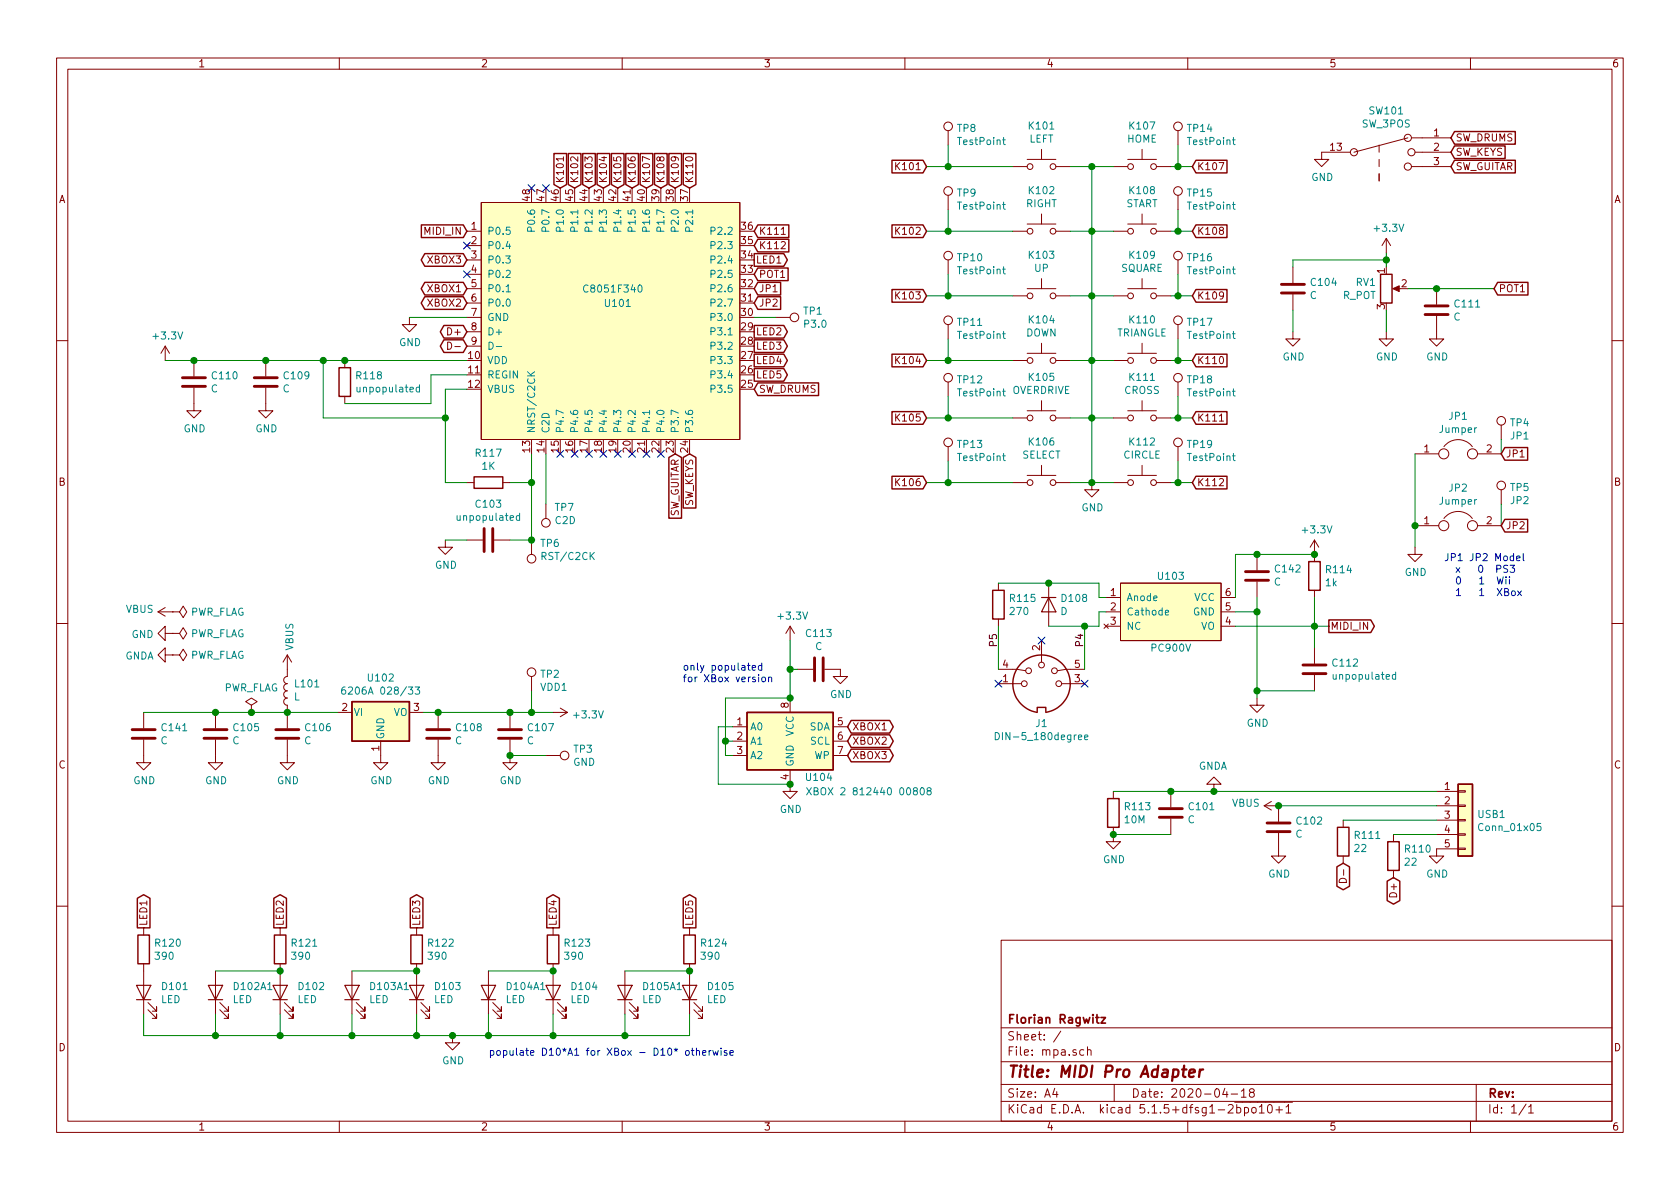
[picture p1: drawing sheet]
EESchema Schematic File Version 4
EELAYER 30 0
EELAYER END
$Descr A4 11693 8268
encoding utf-8
Sheet 1 1
Title "MIDI Pro Adapter"
Date "2020-04-18"
Rev ""
Comp "Florian Ragwitz"
Comment1 ""
Comment2 ""
Comment3 ""
Comment4 ""
$EndDescr
$Comp
L mpa:C8051F340 U101
U 1 1
P 4250 2150
F 0 "U101" H 4200 2200 50  0000 L CNN
F 1 "C8051F340" H 4050 2300 50  0000 L CNN
F 2 "" H 4250 2150 50  0001 C CNN
F 3 "" H 4250 2150 50  0001 C CNN
	1    4250 2150
	1    0    0    -1  
$EndComp
$Comp
L power:GND #PWR0101
U 1 1
P 2850 2200
F 0 "#PWR0101" H 2850 1950 50  0001 C CNN
F 1 "GND" H 2855 2027 50  0000 C CNN
F 2 "" H 2850 2200 50  0001 C CNN
F 3 "" H 2850 2200 50  0001 C CNN
	1    2850 2200
	1    0    0    -1  
$EndComp
Wire Wire Line
	2850 2200 3250 2200
$Comp
L Connector:TestPoint TP1
U 1 1
P 5400 2200
F 0 "TP1" V 5354 2388 50  0000 L CNN
F 1 "P3.0" V 5445 2388 50  0000 L CNN
F 2 "" H 5600 2200 50  0001 C CNN
F 3 "~" H 5600 2200 50  0001 C CNN
	1    5400 2200
	0    1    1    0   
$EndComp
Text GLabel 3250 1600 0    50   Input ~ 0
MIDI_IN
$Comp
L Connector_Generic:Conn_01x05 USB1
U 1 1
P 10200 5700
F 0 "USB1" H 10280 5742 50  0000 L CNN
F 1 "Conn_01x05" H 10280 5651 50  0000 L CNN
F 2 "" H 10200 5700 50  0001 C CNN
F 3 "~" H 10200 5700 50  0001 C CNN
	1    10200 5700
	1    0    0    -1  
$EndComp
$Comp
L power:GND #PWR012
U 1 1
P 10000 5900
F 0 "#PWR012" H 10000 5650 50  0001 C CNN
F 1 "GND" H 10005 5727 50  0000 C CNN
F 2 "" H 10000 5900 50  0001 C CNN
F 3 "" H 10000 5900 50  0001 C CNN
	1    10000 5900
	1    0    0    -1  
$EndComp
Text GLabel 3250 2300 0    50   BiDi ~ 0
D+
Text GLabel 3250 2400 0    50   BiDi ~ 0
D-
$Comp
L Device:R R110
U 1 1
P 9700 5950
F 0 "R110" H 9630 5904 50  0000 R CNN
F 1 "22" H 9630 5995 50  0000 R CNN
F 2 "" V 9630 5950 50  0001 C CNN
F 3 "~" H 9700 5950 50  0001 C CNN
	1    9700 5950
	-1   0    0    1   
$EndComp
$Comp
L Device:R R111
U 1 1
P 9350 5850
F 0 "R111" H 9420 5896 50  0000 L CNN
F 1 "22" H 9420 5805 50  0000 L CNN
F 2 "" V 9280 5850 50  0001 C CNN
F 3 "~" H 9350 5850 50  0001 C CNN
	1    9350 5850
	1    0    0    -1  
$EndComp
Wire Wire Line
	9700 5800 10000 5800
Wire Wire Line
	9350 5700 10000 5700
Text GLabel 9350 6000 3    50   BiDi ~ 0
D-
Text GLabel 9700 6100 3    50   BiDi ~ 0
D+
$Comp
L Device:Jumper JP1
U 1 1
P 10150 3150
F 0 "JP1" H 10150 3414 50  0000 C CNN
F 1 "Jumper" H 10150 3323 50  0000 C CNN
F 2 "" H 10150 3150 50  0001 C CNN
F 3 "~" H 10150 3150 50  0001 C CNN
	1    10150 3150
	1    0    0    -1  
$EndComp
$Comp
L Device:Jumper JP2
U 1 1
P 10150 3650
F 0 "JP2" H 10150 3914 50  0000 C CNN
F 1 "Jumper" H 10150 3823 50  0000 C CNN
F 2 "" H 10150 3650 50  0001 C CNN
F 3 "~" H 10150 3650 50  0001 C CNN
	1    10150 3650
	1    0    0    -1  
$EndComp
$Comp
L power:GND #PWR017
U 1 1
P 9850 3800
F 0 "#PWR017" H 9850 3550 50  0001 C CNN
F 1 "GND" H 9855 3627 50  0000 C CNN
F 2 "" H 9850 3800 50  0001 C CNN
F 3 "" H 9850 3800 50  0001 C CNN
	1    9850 3800
	1    0    0    -1  
$EndComp
Wire Wire Line
	9850 3800 9850 3650
Connection ~ 9850 3650
Wire Wire Line
	9850 3650 9850 3150
$Comp
L Connector:TestPoint TP4
U 1 1
P 10450 3050
F 0 "TP4" H 10508 3168 50  0000 L CNN
F 1 "JP1" H 10508 3077 50  0000 L CNN
F 2 "" H 10650 3050 50  0001 C CNN
F 3 "~" H 10650 3050 50  0001 C CNN
	1    10450 3050
	1    0    0    -1  
$EndComp
$Comp
L Connector:TestPoint TP5
U 1 1
P 10450 3500
F 0 "TP5" H 10508 3618 50  0000 L CNN
F 1 "JP2" H 10508 3527 50  0000 L CNN
F 2 "" H 10650 3500 50  0001 C CNN
F 3 "~" H 10650 3500 50  0001 C CNN
	1    10450 3500
	1    0    0    -1  
$EndComp
Text GLabel 10450 3150 2    50   Input ~ 0
JP1
Wire Wire Line
	10450 3050 10450 3150
Wire Wire Line
	10450 3500 10450 3650
Text GLabel 10450 3650 2    50   Input ~ 0
JP2
Text GLabel 5250 2100 2    50   Input ~ 0
JP2
Text GLabel 5250 2000 2    50   Input ~ 0
JP1
$Comp
L Device:R R121
U 1 1
P 1950 6600
F 0 "R121" H 2020 6646 50  0000 L CNN
F 1 "390" H 2020 6555 50  0000 L CNN
F 2 "" V 1880 6600 50  0001 C CNN
F 3 "~" H 1950 6600 50  0001 C CNN
	1    1950 6600
	1    0    0    -1  
$EndComp
$Comp
L Device:R R122
U 1 1
P 2900 6600
F 0 "R122" H 2970 6646 50  0000 L CNN
F 1 "390" H 2970 6555 50  0000 L CNN
F 2 "" V 2830 6600 50  0001 C CNN
F 3 "~" H 2900 6600 50  0001 C CNN
	1    2900 6600
	1    0    0    -1  
$EndComp
$Comp
L Device:R R123
U 1 1
P 3850 6600
F 0 "R123" H 3920 6646 50  0000 L CNN
F 1 "390" H 3920 6555 50  0000 L CNN
F 2 "" V 3780 6600 50  0001 C CNN
F 3 "~" H 3850 6600 50  0001 C CNN
	1    3850 6600
	1    0    0    -1  
$EndComp
$Comp
L Device:R R124
U 1 1
P 4800 6600
F 0 "R124" H 4870 6646 50  0000 L CNN
F 1 "390" H 4870 6555 50  0000 L CNN
F 2 "" V 4730 6600 50  0001 C CNN
F 3 "~" H 4800 6600 50  0001 C CNN
	1    4800 6600
	1    0    0    -1  
$EndComp
$Comp
L Device:LED D102
U 1 1
P 1950 6900
F 0 "D102" V 1989 6782 50  0000 R CNN
F 1 "LED" V 1898 6782 50  0000 R CNN
F 2 "" H 1950 6900 50  0001 C CNN
F 3 "~" H 1950 6900 50  0001 C CNN
	1    1950 6900
	0    -1   -1   0   
$EndComp
$Comp
L Device:LED D102A1
U 1 1
P 1500 6900
F 0 "D102A1" V 1539 6783 50  0000 R CNN
F 1 "LED" V 1448 6783 50  0000 R CNN
F 2 "" H 1500 6900 50  0001 C CNN
F 3 "~" H 1500 6900 50  0001 C CNN
	1    1500 6900
	0    -1   -1   0   
$EndComp
$Comp
L Device:LED D103
U 1 1
P 2900 6900
F 0 "D103" V 2939 6782 50  0000 R CNN
F 1 "LED" V 2848 6782 50  0000 R CNN
F 2 "" H 2900 6900 50  0001 C CNN
F 3 "~" H 2900 6900 50  0001 C CNN
	1    2900 6900
	0    -1   -1   0   
$EndComp
$Comp
L Device:LED D103A1
U 1 1
P 2450 6900
F 0 "D103A1" V 2489 6783 50  0000 R CNN
F 1 "LED" V 2398 6783 50  0000 R CNN
F 2 "" H 2450 6900 50  0001 C CNN
F 3 "~" H 2450 6900 50  0001 C CNN
	1    2450 6900
	0    -1   -1   0   
$EndComp
$Comp
L Device:LED D104
U 1 1
P 3850 6900
F 0 "D104" V 3889 6782 50  0000 R CNN
F 1 "LED" V 3798 6782 50  0000 R CNN
F 2 "" H 3850 6900 50  0001 C CNN
F 3 "~" H 3850 6900 50  0001 C CNN
	1    3850 6900
	0    -1   -1   0   
$EndComp
$Comp
L Device:LED D104A1
U 1 1
P 3400 6900
F 0 "D104A1" V 3439 6783 50  0000 R CNN
F 1 "LED" V 3348 6783 50  0000 R CNN
F 2 "" H 3400 6900 50  0001 C CNN
F 3 "~" H 3400 6900 50  0001 C CNN
	1    3400 6900
	0    -1   -1   0   
$EndComp
$Comp
L Device:LED D105
U 1 1
P 4800 6900
F 0 "D105" V 4839 6782 50  0000 R CNN
F 1 "LED" V 4748 6782 50  0000 R CNN
F 2 "" H 4800 6900 50  0001 C CNN
F 3 "~" H 4800 6900 50  0001 C CNN
	1    4800 6900
	0    -1   -1   0   
$EndComp
$Comp
L Device:LED D105A1
U 1 1
P 4350 6900
F 0 "D105A1" V 4389 6783 50  0000 R CNN
F 1 "LED" V 4298 6783 50  0000 R CNN
F 2 "" H 4350 6900 50  0001 C CNN
F 3 "~" H 4350 6900 50  0001 C CNN
	1    4350 6900
	0    -1   -1   0   
$EndComp
Wire Wire Line
	1500 7050 1500 7200
Wire Wire Line
	1500 7200 1950 7200
Wire Wire Line
	4800 7200 4800 7050
Wire Wire Line
	4350 7050 4350 7200
Connection ~ 4350 7200
Wire Wire Line
	4350 7200 4800 7200
Wire Wire Line
	3850 7050 3850 7200
Connection ~ 3850 7200
Wire Wire Line
	3850 7200 4350 7200
Wire Wire Line
	3400 7050 3400 7200
Connection ~ 3400 7200
Wire Wire Line
	3400 7200 3850 7200
Wire Wire Line
	2900 7050 2900 7200
Connection ~ 2900 7200
Wire Wire Line
	2900 7200 3150 7200
Wire Wire Line
	2450 7050 2450 7200
Connection ~ 2450 7200
Wire Wire Line
	2450 7200 2900 7200
Wire Wire Line
	1950 7050 1950 7200
Connection ~ 1950 7200
Wire Wire Line
	1950 7200 2450 7200
Wire Wire Line
	1500 6750 1950 6750
Connection ~ 1950 6750
Wire Wire Line
	2450 6750 2900 6750
Connection ~ 2900 6750
Wire Wire Line
	3400 6750 3850 6750
Connection ~ 3850 6750
Wire Wire Line
	4350 6750 4800 6750
Connection ~ 4800 6750
$Comp
L power:GND #PWR011
U 1 1
P 3150 7200
F 0 "#PWR011" H 3150 6950 50  0001 C CNN
F 1 "GND" H 3155 7027 50  0000 C CNN
F 2 "" H 3150 7200 50  0001 C CNN
F 3 "" H 3150 7200 50  0001 C CNN
	1    3150 7200
	1    0    0    -1  
$EndComp
Connection ~ 3150 7200
Wire Wire Line
	3150 7200 3400 7200
Text Notes 3400 7350 0    50   ~ 0
populate D10*A1 for XBox - D10* otherwise
Text GLabel 1950 6450 1    50   Output ~ 0
LED2
Text GLabel 2900 6450 1    50   Output ~ 0
LED3
Text GLabel 3850 6450 1    50   Output ~ 0
LED4
Text GLabel 4800 6450 1    50   Output ~ 0
LED5
$Comp
L Device:R R120
U 1 1
P 1000 6600
F 0 "R120" H 1070 6646 50  0000 L CNN
F 1 "390" H 1070 6555 50  0000 L CNN
F 2 "" V 930 6600 50  0001 C CNN
F 3 "~" H 1000 6600 50  0001 C CNN
	1    1000 6600
	1    0    0    -1  
$EndComp
$Comp
L Device:LED D101
U 1 1
P 1000 6900
F 0 "D101" V 1039 6782 50  0000 R CNN
F 1 "LED" V 948 6782 50  0000 R CNN
F 2 "" H 1000 6900 50  0001 C CNN
F 3 "~" H 1000 6900 50  0001 C CNN
	1    1000 6900
	0    -1   -1   0   
$EndComp
Wire Wire Line
	1000 7050 1000 7200
Wire Wire Line
	1000 7200 1500 7200
Text GLabel 1000 6450 1    50   Output ~ 0
LED1
Connection ~ 1500 7200
Text GLabel 5250 1800 2    50   Output ~ 0
LED1
Text GLabel 5250 2300 2    50   Output ~ 0
LED2
Wire Wire Line
	5400 2200 5250 2200
Text GLabel 5250 2400 2    50   Output ~ 0
LED3
Text GLabel 5250 2500 2    50   Output ~ 0
LED4
Text GLabel 5250 2600 2    50   Output ~ 0
LED5
$Comp
L power:VBUS #PWR07
U 1 1
P 8900 5600
F 0 "#PWR07" H 8900 5450 50  0001 C CNN
F 1 "VBUS" V 8915 5727 50  0000 L CNN
F 2 "" H 8900 5600 50  0001 C CNN
F 3 "" H 8900 5600 50  0001 C CNN
	1    8900 5600
	0    -1   -1   0   
$EndComp
$Comp
L Device:C C101
U 1 1
P 8150 5650
F 0 "C101" H 8265 5696 50  0000 L CNN
F 1 "C" H 8265 5605 50  0000 L CNN
F 2 "" H 8188 5500 50  0001 C CNN
F 3 "~" H 8150 5650 50  0001 C CNN
	1    8150 5650
	1    0    0    -1  
$EndComp
$Comp
L power:GND #PWR02
U 1 1
P 7750 5800
F 0 "#PWR02" H 7750 5550 50  0001 C CNN
F 1 "GND" H 7755 5627 50  0000 C CNN
F 2 "" H 7750 5800 50  0001 C CNN
F 3 "" H 7750 5800 50  0001 C CNN
	1    7750 5800
	1    0    0    -1  
$EndComp
$Comp
L Device:R R113
U 1 1
P 7750 5650
F 0 "R113" H 7820 5696 50  0000 L CNN
F 1 "10M" H 7820 5605 50  0000 L CNN
F 2 "" V 7680 5650 50  0001 C CNN
F 3 "~" H 7750 5650 50  0001 C CNN
	1    7750 5650
	1    0    0    -1  
$EndComp
Wire Wire Line
	7750 5500 8150 5500
Connection ~ 8150 5500
$Comp
L power:GNDA #PWR04
U 1 1
P 8450 5500
F 0 "#PWR04" H 8450 5250 50  0001 C CNN
F 1 "GNDA" H 8455 5327 50  0000 C CNN
F 2 "" H 8450 5500 50  0001 C CNN
F 3 "" H 8450 5500 50  0001 C CNN
	1    8450 5500
	-1   0    0    1   
$EndComp
Wire Wire Line
	8150 5500 8450 5500
Connection ~ 8450 5500
Wire Wire Line
	8150 5800 7750 5800
Connection ~ 7750 5800
$Comp
L Device:C C102
U 1 1
P 8900 5750
F 0 "C102" H 9015 5796 50  0000 L CNN
F 1 "C" H 9015 5705 50  0000 L CNN
F 2 "" H 8938 5600 50  0001 C CNN
F 3 "~" H 8900 5750 50  0001 C CNN
	1    8900 5750
	1    0    0    -1  
$EndComp
$Comp
L power:GND #PWR08
U 1 1
P 8900 5900
F 0 "#PWR08" H 8900 5650 50  0001 C CNN
F 1 "GND" H 8905 5727 50  0000 C CNN
F 2 "" H 8900 5900 50  0001 C CNN
F 3 "" H 8900 5900 50  0001 C CNN
	1    8900 5900
	1    0    0    -1  
$EndComp
Wire Wire Line
	8900 5600 10000 5600
Connection ~ 8900 5600
Wire Wire Line
	8450 5500 10000 5500
$Comp
L power:GND #PWR09
U 1 1
P 2650 5250
F 0 "#PWR09" H 2650 5000 50  0001 C CNN
F 1 "GND" H 2655 5077 50  0000 C CNN
F 2 "" H 2650 5250 50  0001 C CNN
F 3 "" H 2650 5250 50  0001 C CNN
	1    2650 5250
	1    0    0    -1  
$EndComp
$Comp
L power:VBUS #PWR05
U 1 1
P 2000 4650
F 0 "#PWR05" H 2000 4500 50  0001 C CNN
F 1 "VBUS" V 2015 4777 50  0000 L CNN
F 2 "" H 2000 4650 50  0001 C CNN
F 3 "" H 2000 4650 50  0001 C CNN
	1    2000 4650
	1    0    0    -1  
$EndComp
$Comp
L Device:L L101
U 1 1
P 2000 4800
F 0 "L101" H 1956 4754 50  0000 R CNN
F 1 "L" H 1956 4845 50  0000 R CNN
F 2 "" H 2000 4800 50  0001 C CNN
F 3 "~" H 2000 4800 50  0001 C CNN
	1    2000 4800
	-1   0    0    1   
$EndComp
$Comp
L Device:C C106
U 1 1
P 2000 5100
F 0 "C106" H 2115 5146 50  0000 L CNN
F 1 "C" H 2115 5055 50  0000 L CNN
F 2 "" H 2038 4950 50  0001 C CNN
F 3 "~" H 2000 5100 50  0001 C CNN
	1    2000 5100
	1    0    0    -1  
$EndComp
$Comp
L power:GND #PWR06
U 1 1
P 2000 5250
F 0 "#PWR06" H 2000 5000 50  0001 C CNN
F 1 "GND" H 2005 5077 50  0000 C CNN
F 2 "" H 2000 5250 50  0001 C CNN
F 3 "" H 2000 5250 50  0001 C CNN
	1    2000 5250
	1    0    0    -1  
$EndComp
Wire Wire Line
	2000 4950 2350 4950
$Comp
L Device:C C105
U 1 1
P 1500 5100
F 0 "C105" H 1615 5146 50  0000 L CNN
F 1 "C" H 1615 5055 50  0000 L CNN
F 2 "" H 1538 4950 50  0001 C CNN
F 3 "~" H 1500 5100 50  0001 C CNN
	1    1500 5100
	1    0    0    -1  
$EndComp
$Comp
L power:GND #PWR03
U 1 1
P 1500 5250
F 0 "#PWR03" H 1500 5000 50  0001 C CNN
F 1 "GND" H 1505 5077 50  0000 C CNN
F 2 "" H 1500 5250 50  0001 C CNN
F 3 "" H 1500 5250 50  0001 C CNN
	1    1500 5250
	1    0    0    -1  
$EndComp
$Comp
L Device:C C141
U 1 1
P 1000 5100
F 0 "C141" H 1115 5146 50  0000 L CNN
F 1 "C" H 1115 5055 50  0000 L CNN
F 2 "" H 1038 4950 50  0001 C CNN
F 3 "~" H 1000 5100 50  0001 C CNN
	1    1000 5100
	1    0    0    -1  
$EndComp
$Comp
L power:GND #PWR01
U 1 1
P 1000 5250
F 0 "#PWR01" H 1000 5000 50  0001 C CNN
F 1 "GND" H 1005 5077 50  0000 C CNN
F 2 "" H 1000 5250 50  0001 C CNN
F 3 "" H 1000 5250 50  0001 C CNN
	1    1000 5250
	1    0    0    -1  
$EndComp
Wire Wire Line
	1000 4950 1500 4950
Connection ~ 1500 4950
Connection ~ 2000 4950
$Comp
L power:+3.3V #PWR014
U 1 1
P 3850 4950
F 0 "#PWR014" H 3850 4800 50  0001 C CNN
F 1 "+3.3V" V 3865 5078 50  0000 L CNN
F 2 "" H 3850 4950 50  0001 C CNN
F 3 "" H 3850 4950 50  0001 C CNN
	1    3850 4950
	0    1    1    0   
$EndComp
$Comp
L Device:C C107
U 1 1
P 3550 5100
F 0 "C107" H 3665 5146 50  0000 L CNN
F 1 "C" H 3665 5055 50  0000 L CNN
F 2 "" H 3588 4950 50  0001 C CNN
F 3 "~" H 3550 5100 50  0001 C CNN
	1    3550 5100
	1    0    0    -1  
$EndComp
$Comp
L power:GND #PWR013
U 1 1
P 3550 5250
F 0 "#PWR013" H 3550 5000 50  0001 C CNN
F 1 "GND" H 3555 5077 50  0000 C CNN
F 2 "" H 3550 5250 50  0001 C CNN
F 3 "" H 3550 5250 50  0001 C CNN
	1    3550 5250
	1    0    0    -1  
$EndComp
$Comp
L Regulator_Linear:MCP1700-3302E_SOT89 U102
U 1 1
P 2650 4950
F 0 "U102" H 2650 5192 50  0000 C CNN
F 1 "6206A 028/33" H 2650 5101 50  0000 C CNN
F 2 "Package_TO_SOT_SMD:SOT-89-3" H 2650 5150 50  0001 C CNN
F 3 "http://ww1.microchip.com/downloads/en/DeviceDoc/20001826C.pdf" H 2650 4900 50  0001 C CNN
	1    2650 4950
	1    0    0    -1  
$EndComp
$Comp
L power:GND #PWR010
U 1 1
P 3050 5250
F 0 "#PWR010" H 3050 5000 50  0001 C CNN
F 1 "GND" H 3055 5077 50  0000 C CNN
F 2 "" H 3050 5250 50  0001 C CNN
F 3 "" H 3050 5250 50  0001 C CNN
	1    3050 5250
	1    0    0    -1  
$EndComp
$Comp
L Device:C C108
U 1 1
P 3050 5100
F 0 "C108" H 3165 5146 50  0000 L CNN
F 1 "C" H 3165 5055 50  0000 L CNN
F 2 "" H 3088 4950 50  0001 C CNN
F 3 "~" H 3050 5100 50  0001 C CNN
	1    3050 5100
	1    0    0    -1  
$EndComp
Wire Wire Line
	2950 4950 3050 4950
Wire Wire Line
	3050 4950 3550 4950
Connection ~ 3050 4950
Wire Wire Line
	3550 4950 3700 4950
Connection ~ 3550 4950
$Comp
L Connector:TestPoint TP2
U 1 1
P 3700 4800
F 0 "TP2" H 3758 4918 50  0000 L CNN
F 1 "VDD1" H 3758 4827 50  0000 L CNN
F 2 "" H 3900 4800 50  0001 C CNN
F 3 "~" H 3900 4800 50  0001 C CNN
	1    3700 4800
	1    0    0    -1  
$EndComp
Wire Wire Line
	3700 4800 3700 4950
Connection ~ 3700 4950
Wire Wire Line
	3700 4950 3850 4950
$Comp
L Connector:TestPoint TP3
U 1 1
P 3800 5250
F 0 "TP3" V 3754 5438 50  0000 L CNN
F 1 "GND" V 3845 5438 50  0000 L CNN
F 2 "" H 4000 5250 50  0001 C CNN
F 3 "~" H 4000 5250 50  0001 C CNN
	1    3800 5250
	0    1    1    0   
$EndComp
Wire Wire Line
	3800 5250 3550 5250
Connection ~ 3550 5250
$Comp
L Memory_EEPROM:AT24CS01-XHM U104
U 1 1
P 5500 5150
F 0 "U104" H 5700 4900 50  0000 C CNN
F 1 "XBOX 2 812440 00808" H 6050 4800 50  0000 C CNN
F 2 "Package_SO:TSSOP-8_4.4x3mm_P0.65mm" H 5500 5150 50  0001 C CNN
F 3 "http://ww1.microchip.com/downloads/en/DeviceDoc/Atmel-8815-SEEPROM-AT24CS01-02-Datasheet.pdf" H 5500 5150 50  0001 C CNN
	1    5500 5150
	1    0    0    -1  
$EndComp
$Comp
L power:+3.3V #PWR015
U 1 1
P 5500 4450
F 0 "#PWR015" H 5500 4300 50  0001 C CNN
F 1 "+3.3V" H 5515 4623 50  0000 C CNN
F 2 "" H 5500 4450 50  0001 C CNN
F 3 "" H 5500 4450 50  0001 C CNN
	1    5500 4450
	1    0    0    -1  
$EndComp
$Comp
L power:GND #PWR016
U 1 1
P 5500 5450
F 0 "#PWR016" H 5500 5200 50  0001 C CNN
F 1 "GND" H 5505 5277 50  0000 C CNN
F 2 "" H 5500 5450 50  0001 C CNN
F 3 "" H 5500 5450 50  0001 C CNN
	1    5500 5450
	1    0    0    -1  
$EndComp
Wire Wire Line
	5500 5450 5000 5450
Wire Wire Line
	5000 5050 5100 5050
Connection ~ 5500 5450
Text GLabel 5900 5050 2    50   BiDi ~ 0
XBOX1
Text GLabel 5900 5150 2    50   BiDi ~ 0
XBOX2
Text GLabel 5900 5250 2    50   BiDi ~ 0
XBOX3
Text GLabel 3250 1800 0    50   BiDi ~ 0
XBOX3
Text GLabel 3250 2000 0    50   BiDi ~ 0
XBOX1
Text GLabel 3250 2100 0    50   BiDi ~ 0
XBOX2
NoConn ~ 3250 1700
NoConn ~ 3250 1900
Wire Wire Line
	5000 5450 5000 5050
Wire Wire Line
	5100 5250 5050 5250
Wire Wire Line
	5050 5250 5050 5150
Wire Wire Line
	5050 4850 5500 4850
Connection ~ 5500 4850
Wire Wire Line
	5100 5150 5050 5150
Connection ~ 5050 5150
Wire Wire Line
	5050 5150 5050 4850
$Comp
L Device:C C113
U 1 1
P 5700 4650
F 0 "C113" V 5448 4650 50  0000 C CNN
F 1 "C" V 5539 4650 50  0000 C CNN
F 2 "" H 5738 4500 50  0001 C CNN
F 3 "~" H 5700 4650 50  0001 C CNN
	1    5700 4650
	0    1    1    0   
$EndComp
Wire Wire Line
	5500 4450 5500 4650
Wire Wire Line
	5500 4650 5550 4650
Connection ~ 5500 4650
Wire Wire Line
	5500 4650 5500 4850
$Comp
L power:GND #PWR022
U 1 1
P 5850 4650
F 0 "#PWR022" H 5850 4400 50  0001 C CNN
F 1 "GND" H 5855 4477 50  0000 C CNN
F 2 "" H 5850 4650 50  0001 C CNN
F 3 "" H 5850 4650 50  0001 C CNN
	1    5850 4650
	1    0    0    -1  
$EndComp
Text Notes 4750 4750 0    50   ~ 0
only populated\nfor XBox version
$Comp
L Device:C C110
U 1 1
P 1350 2650
F 0 "C110" H 1465 2696 50  0000 L CNN
F 1 "C" H 1465 2605 50  0000 L CNN
F 2 "" H 1388 2500 50  0001 C CNN
F 3 "~" H 1350 2650 50  0001 C CNN
	1    1350 2650
	1    0    0    -1  
$EndComp
$Comp
L Device:C C109
U 1 1
P 1850 2650
F 0 "C109" H 1965 2696 50  0000 L CNN
F 1 "C" H 1965 2605 50  0000 L CNN
F 2 "" H 1888 2500 50  0001 C CNN
F 3 "~" H 1850 2650 50  0001 C CNN
	1    1850 2650
	1    0    0    -1  
$EndComp
$Comp
L power:GND #PWR019
U 1 1
P 1350 2800
F 0 "#PWR019" H 1350 2550 50  0001 C CNN
F 1 "GND" H 1355 2627 50  0000 C CNN
F 2 "" H 1350 2800 50  0001 C CNN
F 3 "" H 1350 2800 50  0001 C CNN
	1    1350 2800
	1    0    0    -1  
$EndComp
$Comp
L power:GND #PWR020
U 1 1
P 1850 2800
F 0 "#PWR020" H 1850 2550 50  0001 C CNN
F 1 "GND" H 1855 2627 50  0000 C CNN
F 2 "" H 1850 2800 50  0001 C CNN
F 3 "" H 1850 2800 50  0001 C CNN
	1    1850 2800
	1    0    0    -1  
$EndComp
Wire Wire Line
	1350 2500 1850 2500
$Comp
L power:+3.3V #PWR018
U 1 1
P 1150 2500
F 0 "#PWR018" H 1150 2350 50  0001 C CNN
F 1 "+3.3V" H 1165 2673 50  0000 C CNN
F 2 "" H 1150 2500 50  0001 C CNN
F 3 "" H 1150 2500 50  0001 C CNN
	1    1150 2500
	1    0    0    -1  
$EndComp
Wire Wire Line
	1150 2500 1350 2500
Connection ~ 1350 2500
$Comp
L Device:R R118
U 1 1
P 2400 2650
F 0 "R118" H 2470 2696 50  0000 L CNN
F 1 "unpopulated" H 2470 2605 50  0000 L CNN
F 2 "" V 2330 2650 50  0001 C CNN
F 3 "~" H 2400 2650 50  0001 C CNN
	1    2400 2650
	1    0    0    -1  
$EndComp
Wire Wire Line
	1850 2500 2250 2500
Connection ~ 1850 2500
Wire Wire Line
	3250 2500 2400 2500
Wire Wire Line
	2400 2800 3000 2800
Wire Wire Line
	3000 2800 3000 2600
Wire Wire Line
	3000 2600 3250 2600
Wire Wire Line
	2250 2500 2250 2900
Wire Wire Line
	2250 2900 3100 2900
Wire Wire Line
	3100 2900 3100 2700
Wire Wire Line
	3100 2700 3250 2700
Wire Wire Line
	2250 2500 2400 2500
Connection ~ 2250 2500
Connection ~ 2400 2500
$Comp
L Device:R R117
U 1 1
P 3400 3350
F 0 "R117" V 3193 3350 50  0000 C CNN
F 1 "1K" V 3284 3350 50  0000 C CNN
F 2 "" V 3330 3350 50  0001 C CNN
F 3 "~" H 3400 3350 50  0001 C CNN
	1    3400 3350
	0    1    1    0   
$EndComp
Wire Wire Line
	3700 3150 3700 3350
Wire Wire Line
	3100 3350 3100 2900
Connection ~ 3100 2900
Wire Wire Line
	3550 3350 3700 3350
Wire Wire Line
	3100 3350 3250 3350
$Comp
L Device:C C103
U 1 1
P 3400 3750
F 0 "C103" V 3148 3750 50  0000 C CNN
F 1 "unpopulated" V 3239 3750 50  0000 C CNN
F 2 "" H 3438 3600 50  0001 C CNN
F 3 "~" H 3400 3750 50  0001 C CNN
	1    3400 3750
	0    1    1    0   
$EndComp
Wire Wire Line
	3550 3750 3700 3750
$Comp
L power:GND #PWR021
U 1 1
P 3100 3750
F 0 "#PWR021" H 3100 3500 50  0001 C CNN
F 1 "GND" H 3105 3577 50  0000 C CNN
F 2 "" H 3100 3750 50  0001 C CNN
F 3 "" H 3100 3750 50  0001 C CNN
	1    3100 3750
	1    0    0    -1  
$EndComp
Wire Wire Line
	3700 3350 3700 3750
Connection ~ 3700 3350
$Comp
L Connector:TestPoint TP6
U 1 1
P 3700 3750
F 0 "TP6" H 3642 3776 50  0000 R CNN
F 1 "RST/C2CK" H 3642 3867 50  0000 R CNN
F 2 "" H 3900 3750 50  0001 C CNN
F 3 "~" H 3900 3750 50  0001 C CNN
	1    3700 3750
	-1   0    0    1   
$EndComp
Connection ~ 3700 3750
$Comp
L Connector:TestPoint TP7
U 1 1
P 3800 3500
F 0 "TP7" H 3742 3526 50  0000 R CNN
F 1 "C2D" H 3742 3617 50  0000 R CNN
F 2 "" H 4000 3500 50  0001 C CNN
F 3 "~" H 4000 3500 50  0001 C CNN
	1    3800 3500
	-1   0    0    1   
$EndComp
Wire Wire Line
	3800 3500 3800 3150
Wire Wire Line
	3100 3750 3250 3750
NoConn ~ 3900 3150
NoConn ~ 4000 3150
NoConn ~ 4100 3150
NoConn ~ 4200 3150
NoConn ~ 4300 3150
NoConn ~ 4400 3150
NoConn ~ 4500 3150
NoConn ~ 4600 3150
NoConn ~ 3700 1300
NoConn ~ 3800 1300
Text GLabel 4700 1300 1    50   Input ~ 0
K109
Text GLabel 4800 1300 1    50   Input ~ 0
K110
Text GLabel 5250 1700 2    50   Input ~ 0
K112
Text GLabel 5250 1600 2    50   Input ~ 0
K111
Text GLabel 4600 1300 1    50   Input ~ 0
K108
Text GLabel 4400 1300 1    50   Input ~ 0
K106
Text GLabel 4500 1300 1    50   Input ~ 0
K107
Text GLabel 3900 1300 1    50   Input ~ 0
K101
Text GLabel 4000 1300 1    50   Input ~ 0
K102
Text GLabel 4100 1300 1    50   Input ~ 0
K103
Text GLabel 4200 1300 1    50   Input ~ 0
K104
Text GLabel 4300 1300 1    50   Input ~ 0
K105
$Comp
L Device:R_POT RV1
U 1 1
P 9650 2000
F 0 "RV1" H 9581 2046 50  0000 R CNN
F 1 "R_POT" H 9581 1955 50  0000 R CNN
F 2 "" H 9650 2000 50  0001 C CNN
F 3 "~" H 9650 2000 50  0001 C CNN
	1    9650 2000
	1    0    0    -1  
$EndComp
$Comp
L power:+3.3V #PWR024
U 1 1
P 9650 1750
F 0 "#PWR024" H 9650 1600 50  0001 C CNN
F 1 "+3.3V" H 9665 1923 50  0000 C CNN
F 2 "" H 9650 1750 50  0001 C CNN
F 3 "" H 9650 1750 50  0001 C CNN
	1    9650 1750
	1    0    0    -1  
$EndComp
$Comp
L power:GND #PWR025
U 1 1
P 9650 2300
F 0 "#PWR025" H 9650 2050 50  0001 C CNN
F 1 "GND" H 9655 2127 50  0000 C CNN
F 2 "" H 9650 2300 50  0001 C CNN
F 3 "" H 9650 2300 50  0001 C CNN
	1    9650 2300
	1    0    0    -1  
$EndComp
$Comp
L Device:C C111
U 1 1
P 10000 2150
F 0 "C111" H 10115 2196 50  0000 L CNN
F 1 "C" H 10115 2105 50  0000 L CNN
F 2 "" H 10038 2000 50  0001 C CNN
F 3 "~" H 10000 2150 50  0001 C CNN
	1    10000 2150
	1    0    0    -1  
$EndComp
$Comp
L power:GND #PWR026
U 1 1
P 10000 2300
F 0 "#PWR026" H 10000 2050 50  0001 C CNN
F 1 "GND" H 10005 2127 50  0000 C CNN
F 2 "" H 10000 2300 50  0001 C CNN
F 3 "" H 10000 2300 50  0001 C CNN
	1    10000 2300
	1    0    0    -1  
$EndComp
Wire Wire Line
	9800 2000 10000 2000
Text GLabel 10400 2000 2    50   Input ~ 0
POT1
Wire Wire Line
	10400 2000 10000 2000
Connection ~ 10000 2000
$Comp
L Device:C C104
U 1 1
P 9000 2000
F 0 "C104" H 9115 2046 50  0000 L CNN
F 1 "C" H 9115 1955 50  0000 L CNN
F 2 "" H 9038 1850 50  0001 C CNN
F 3 "~" H 9000 2000 50  0001 C CNN
	1    9000 2000
	1    0    0    -1  
$EndComp
Wire Wire Line
	9000 1800 9000 1850
Wire Wire Line
	9650 2300 9650 2150
$Comp
L power:GND #PWR023
U 1 1
P 9000 2300
F 0 "#PWR023" H 9000 2050 50  0001 C CNN
F 1 "GND" H 9005 2127 50  0000 C CNN
F 2 "" H 9000 2300 50  0001 C CNN
F 3 "" H 9000 2300 50  0001 C CNN
	1    9000 2300
	1    0    0    -1  
$EndComp
Wire Wire Line
	9000 2300 9000 2150
Wire Wire Line
	9650 1750 9650 1800
Wire Wire Line
	9000 1800 9650 1800
Connection ~ 9650 1800
Wire Wire Line
	9650 1800 9650 1850
Text GLabel 5250 1900 2    50   Input ~ 0
POT1
Text GLabel 5250 2700 2    50   Input ~ 0
SW_DRUMS
Text GLabel 4800 3150 3    50   Input ~ 0
SW_KEYS
Text GLabel 4700 3150 3    50   Input ~ 0
SW_GUITAR
$Comp
L mpa:SW_3POS SW101
U 1 1
P 9600 1000
F 0 "SW101" H 9650 1240 50  0000 C CNN
F 1 "SW_3POS" H 9650 1149 50  0000 C CNN
F 2 "" H 9500 1250 50  0001 C CNN
F 3 "http://cdn-reichelt.de/documents/datenblatt/C200/DS-Serie%23LOR.pdf" H 9500 1250 50  0001 C CNN
	1    9600 1000
	1    0    0    -1  
$EndComp
$Comp
L power:GND #PWR028
U 1 1
P 9200 1050
F 0 "#PWR028" H 9200 800 50  0001 C CNN
F 1 "GND" H 9205 877 50  0000 C CNN
F 2 "" H 9200 1050 50  0001 C CNN
F 3 "" H 9200 1050 50  0001 C CNN
	1    9200 1050
	1    0    0    -1  
$EndComp
Text GLabel 10100 950  2    50   Input ~ 0
SW_DRUMS
Text GLabel 10100 1050 2    50   Input ~ 0
SW_KEYS
Text GLabel 10100 1150 2    50   Input ~ 0
SW_GUITAR
$Comp
L mpa:PC900V U103
U 1 1
P 8150 4250
F 0 "U103" H 8150 4500 50  0000 C CNN
F 1 "PC900V" H 8150 4000 50  0000 C CNN
F 2 "" H 8150 4250 50  0001 C CNN
F 3 "" H 8150 4250 50  0001 C CNN
	1    8150 4250
	1    0    0    -1  
$EndComp
NoConn ~ 6950 4750
NoConn ~ 7550 4750
NoConn ~ 7250 4450
$Comp
L Device:D D108
U 1 1
P 7300 4200
F 0 "D108" V 7254 4279 50  0000 L CNN
F 1 "D" V 7345 4279 50  0000 L CNN
F 2 "" H 7300 4200 50  0001 C CNN
F 3 "~" H 7300 4200 50  0001 C CNN
	1    7300 4200
	0    1    1    0   
$EndComp
Wire Wire Line
	7700 4150 7650 4150
Wire Wire Line
	7650 4150 7650 4050
Wire Wire Line
	7700 4250 7650 4250
Wire Wire Line
	7650 4250 7650 4350
$Comp
L Connector:DIN-5_180degree J1
U 1 1
P 7250 4750
F 0 "J1" H 7250 4475 50  0000 C CNN
F 1 "DIN-5_180degree" H 7250 4384 50  0000 C CNN
F 2 "" H 7250 4750 50  0001 C CNN
F 3 "http://www.mouser.com/ds/2/18/40_c091_abd_e-75918.pdf" H 7250 4750 50  0001 C CNN
	1    7250 4750
	1    0    0    -1  
$EndComp
Wire Wire Line
	7300 4050 7650 4050
Wire Wire Line
	7300 4350 7550 4350
$Comp
L Device:R R115
U 1 1
P 6950 4200
F 0 "R115" H 7020 4246 50  0000 L CNN
F 1 "270" H 7020 4155 50  0000 L CNN
F 2 "" V 6880 4200 50  0001 C CNN
F 3 "~" H 6950 4200 50  0001 C CNN
	1    6950 4200
	1    0    0    -1  
$EndComp
Wire Wire Line
	6950 4050 7300 4050
Connection ~ 7300 4050
Wire Wire Line
	6950 4350 6950 4650
Wire Wire Line
	7550 4650 7550 4350
Connection ~ 7550 4350
Wire Wire Line
	7550 4350 7650 4350
Text GLabel 9250 4350 2    50   Output ~ 0
MIDI_IN
$Comp
L power:+3.3V #PWR0102
U 1 1
P 9150 3850
F 0 "#PWR0102" H 9150 3700 50  0001 C CNN
F 1 "+3.3V" H 9165 4023 50  0000 C CNN
F 2 "" H 9150 3850 50  0001 C CNN
F 3 "" H 9150 3850 50  0001 C CNN
	1    9150 3850
	1    0    0    -1  
$EndComp
$Comp
L Device:R R114
U 1 1
P 9150 4000
F 0 "R114" H 9220 4046 50  0000 L CNN
F 1 "1k" H 9220 3955 50  0000 L CNN
F 2 "" V 9080 4000 50  0001 C CNN
F 3 "~" H 9150 4000 50  0001 C CNN
	1    9150 4000
	1    0    0    -1  
$EndComp
$Comp
L Device:C C142
U 1 1
P 8750 4000
F 0 "C142" H 8635 3954 50  0000 R CNN
F 1 "C" H 8635 4045 50  0000 R CNN
F 2 "" H 8788 3850 50  0001 C CNN
F 3 "~" H 8750 4000 50  0001 C CNN
	1    8750 4000
	-1   0    0    1   
$EndComp
$Comp
L power:GND #PWR0103
U 1 1
P 8750 4850
F 0 "#PWR0103" H 8750 4600 50  0001 C CNN
F 1 "GND" H 8755 4677 50  0000 C CNN
F 2 "" H 8750 4850 50  0001 C CNN
F 3 "" H 8750 4850 50  0001 C CNN
	1    8750 4850
	1    0    0    -1  
$EndComp
Wire Wire Line
	8600 4350 9150 4350
Wire Wire Line
	9150 4150 9150 4350
Connection ~ 9150 4350
Wire Wire Line
	9150 4350 9250 4350
Wire Wire Line
	9150 3850 8750 3850
Connection ~ 9150 3850
Wire Wire Line
	8750 4150 8750 4250
Wire Wire Line
	8750 4250 8600 4250
Wire Wire Line
	8600 4150 8600 3850
Wire Wire Line
	8600 3850 8750 3850
Connection ~ 8750 3850
$Comp
L Device:C C112
U 1 1
P 9150 4650
F 0 "C112" H 9265 4696 50  0000 L CNN
F 1 "unpopulated" H 9265 4605 50  0000 L CNN
F 2 "" H 9188 4500 50  0001 C CNN
F 3 "~" H 9150 4650 50  0001 C CNN
	1    9150 4650
	1    0    0    -1  
$EndComp
Wire Wire Line
	9150 4800 8750 4800
Connection ~ 8750 4800
Wire Wire Line
	8750 4800 8750 4850
Text Label 6950 4500 1    50   ~ 0
P5
Text Label 7550 4500 1    50   ~ 0
P4
Wire Wire Line
	8750 4250 8750 4800
Connection ~ 8750 4250
Wire Wire Line
	9150 4500 9150 4350
$Comp
L Switch:SW_Push K101
U 1 1
P 7250 1150
F 0 "K101" H 7250 1435 50  0000 C CNN
F 1 "LEFT" H 7250 1344 50  0000 C CNN
F 2 "" H 7250 1350 50  0001 C CNN
F 3 "" H 7250 1350 50  0001 C CNN
	1    7250 1150
	1    0    0    -1  
$EndComp
$Comp
L Switch:SW_Push K102
U 1 1
P 7250 1600
F 0 "K102" H 7250 1885 50  0000 C CNN
F 1 "RIGHT" H 7250 1794 50  0000 C CNN
F 2 "" H 7250 1800 50  0001 C CNN
F 3 "" H 7250 1800 50  0001 C CNN
	1    7250 1600
	1    0    0    -1  
$EndComp
$Comp
L Switch:SW_Push K103
U 1 1
P 7250 2050
F 0 "K103" H 7250 2335 50  0000 C CNN
F 1 "UP" H 7250 2244 50  0000 C CNN
F 2 "" H 7250 2250 50  0001 C CNN
F 3 "" H 7250 2250 50  0001 C CNN
	1    7250 2050
	1    0    0    -1  
$EndComp
$Comp
L Switch:SW_Push K104
U 1 1
P 7250 2500
F 0 "K104" H 7250 2785 50  0000 C CNN
F 1 "DOWN" H 7250 2694 50  0000 C CNN
F 2 "" H 7250 2700 50  0001 C CNN
F 3 "" H 7250 2700 50  0001 C CNN
	1    7250 2500
	1    0    0    -1  
$EndComp
$Comp
L Switch:SW_Push K105
U 1 1
P 7250 2900
F 0 "K105" H 7250 3185 50  0000 C CNN
F 1 "OVERDRIVE" H 7250 3094 50  0000 C CNN
F 2 "" H 7250 3100 50  0001 C CNN
F 3 "" H 7250 3100 50  0001 C CNN
	1    7250 2900
	1    0    0    -1  
$EndComp
$Comp
L Switch:SW_Push K106
U 1 1
P 7250 3350
F 0 "K106" H 7250 3635 50  0000 C CNN
F 1 "SELECT" H 7250 3544 50  0000 C CNN
F 2 "" H 7250 3550 50  0001 C CNN
F 3 "" H 7250 3550 50  0001 C CNN
	1    7250 3350
	1    0    0    -1  
$EndComp
$Comp
L Switch:SW_Push K107
U 1 1
P 7950 1150
F 0 "K107" H 7950 1435 50  0000 C CNN
F 1 "HOME" H 7950 1344 50  0000 C CNN
F 2 "" H 7950 1350 50  0001 C CNN
F 3 "" H 7950 1350 50  0001 C CNN
	1    7950 1150
	1    0    0    -1  
$EndComp
$Comp
L Switch:SW_Push K108
U 1 1
P 7950 1600
F 0 "K108" H 7950 1885 50  0000 C CNN
F 1 "START" H 7950 1794 50  0000 C CNN
F 2 "" H 7950 1800 50  0001 C CNN
F 3 "" H 7950 1800 50  0001 C CNN
	1    7950 1600
	1    0    0    -1  
$EndComp
$Comp
L Switch:SW_Push K109
U 1 1
P 7950 2050
F 0 "K109" H 7950 2335 50  0000 C CNN
F 1 "SQUARE" H 7950 2244 50  0000 C CNN
F 2 "" H 7950 2250 50  0001 C CNN
F 3 "" H 7950 2250 50  0001 C CNN
	1    7950 2050
	1    0    0    -1  
$EndComp
$Comp
L Switch:SW_Push K110
U 1 1
P 7950 2500
F 0 "K110" H 7950 2785 50  0000 C CNN
F 1 "TRIANGLE" H 7950 2694 50  0000 C CNN
F 2 "" H 7950 2700 50  0001 C CNN
F 3 "" H 7950 2700 50  0001 C CNN
	1    7950 2500
	1    0    0    -1  
$EndComp
$Comp
L Switch:SW_Push K111
U 1 1
P 7950 2900
F 0 "K111" H 7950 3185 50  0000 C CNN
F 1 "CROSS" H 7950 3094 50  0000 C CNN
F 2 "" H 7950 3100 50  0001 C CNN
F 3 "" H 7950 3100 50  0001 C CNN
	1    7950 2900
	1    0    0    -1  
$EndComp
$Comp
L Switch:SW_Push K112
U 1 1
P 7950 3350
F 0 "K112" H 7950 3635 50  0000 C CNN
F 1 "CIRCLE" H 7950 3544 50  0000 C CNN
F 2 "" H 7950 3550 50  0001 C CNN
F 3 "" H 7950 3550 50  0001 C CNN
	1    7950 3350
	1    0    0    -1  
$EndComp
Wire Wire Line
	7450 1600 7600 1600
Wire Wire Line
	7450 2050 7600 2050
Wire Wire Line
	7450 2500 7600 2500
Wire Wire Line
	7750 2900 7600 2900
Wire Wire Line
	7450 3350 7600 3350
Wire Wire Line
	7450 1150 7600 1150
Wire Wire Line
	7600 1150 7600 1600
Connection ~ 7600 1150
Wire Wire Line
	7600 1150 7750 1150
Connection ~ 7600 1600
Wire Wire Line
	7600 1600 7750 1600
Wire Wire Line
	7600 1600 7600 2050
Connection ~ 7600 2050
Wire Wire Line
	7600 2050 7750 2050
Wire Wire Line
	7600 2050 7600 2500
Connection ~ 7600 2500
Wire Wire Line
	7600 2500 7750 2500
Wire Wire Line
	7600 2500 7600 2900
Connection ~ 7600 2900
Wire Wire Line
	7600 2900 7450 2900
Wire Wire Line
	7600 2900 7600 3350
Connection ~ 7600 3350
Wire Wire Line
	7600 3350 7750 3350
$Comp
L power:GND #PWR027
U 1 1
P 7600 3350
F 0 "#PWR027" H 7600 3100 50  0001 C CNN
F 1 "GND" H 7605 3177 50  0000 C CNN
F 2 "" H 7600 3350 50  0001 C CNN
F 3 "" H 7600 3350 50  0001 C CNN
	1    7600 3350
	1    0    0    -1  
$EndComp
Text GLabel 6450 1150 0    50   Input ~ 0
K101
Text GLabel 6450 1600 0    50   Input ~ 0
K102
Text GLabel 6450 2500 0    50   Input ~ 0
K104
Text GLabel 6450 2050 0    50   Input ~ 0
K103
Text GLabel 6450 2900 0    50   Input ~ 0
K105
Text GLabel 6450 3350 0    50   Input ~ 0
K106
Text GLabel 8300 3350 2    50   Input ~ 0
K112
Text GLabel 8300 2900 2    50   Input ~ 0
K111
Text GLabel 8300 2500 2    50   Input ~ 0
K110
Text GLabel 8300 2050 2    50   Input ~ 0
K109
Text GLabel 8300 1600 2    50   Input ~ 0
K108
Text GLabel 8300 1150 2    50   Input ~ 0
K107
Text Notes 10050 4150 0    50   ~ 0
JP1 JP2 Model\n  x   0  PS3\n  0   1  Wii\n  1   1  XBox
$Comp
L Connector:TestPoint TP9
U 1 1
P 6600 1450
F 0 "TP9" H 6658 1568 50  0000 L CNN
F 1 "TestPoint" H 6658 1477 50  0000 L CNN
F 2 "" H 6800 1450 50  0001 C CNN
F 3 "~" H 6800 1450 50  0001 C CNN
	1    6600 1450
	1    0    0    -1  
$EndComp
$Comp
L Connector:TestPoint TP10
U 1 1
P 6600 1900
F 0 "TP10" H 6658 2018 50  0000 L CNN
F 1 "TestPoint" H 6658 1927 50  0000 L CNN
F 2 "" H 6800 1900 50  0001 C CNN
F 3 "~" H 6800 1900 50  0001 C CNN
	1    6600 1900
	1    0    0    -1  
$EndComp
$Comp
L Connector:TestPoint TP11
U 1 1
P 6600 2350
F 0 "TP11" H 6658 2468 50  0000 L CNN
F 1 "TestPoint" H 6658 2377 50  0000 L CNN
F 2 "" H 6800 2350 50  0001 C CNN
F 3 "~" H 6800 2350 50  0001 C CNN
	1    6600 2350
	1    0    0    -1  
$EndComp
$Comp
L Connector:TestPoint TP12
U 1 1
P 6600 2750
F 0 "TP12" H 6658 2868 50  0000 L CNN
F 1 "TestPoint" H 6658 2777 50  0000 L CNN
F 2 "" H 6800 2750 50  0001 C CNN
F 3 "~" H 6800 2750 50  0001 C CNN
	1    6600 2750
	1    0    0    -1  
$EndComp
$Comp
L Connector:TestPoint TP13
U 1 1
P 6600 3200
F 0 "TP13" H 6658 3318 50  0000 L CNN
F 1 "TestPoint" H 6658 3227 50  0000 L CNN
F 2 "" H 6800 3200 50  0001 C CNN
F 3 "~" H 6800 3200 50  0001 C CNN
	1    6600 3200
	1    0    0    -1  
$EndComp
Wire Wire Line
	6450 1150 6600 1150
$Comp
L Connector:TestPoint TP8
U 1 1
P 6600 1000
F 0 "TP8" H 6658 1118 50  0000 L CNN
F 1 "TestPoint" H 6658 1027 50  0000 L CNN
F 2 "" H 6800 1000 50  0001 C CNN
F 3 "~" H 6800 1000 50  0001 C CNN
	1    6600 1000
	1    0    0    -1  
$EndComp
Wire Wire Line
	6600 1000 6600 1150
Connection ~ 6600 1150
Wire Wire Line
	6600 1150 7050 1150
Wire Wire Line
	6450 1600 6600 1600
Wire Wire Line
	6600 1450 6600 1600
Connection ~ 6600 1600
Wire Wire Line
	6600 1600 7050 1600
Wire Wire Line
	6450 2050 6600 2050
Wire Wire Line
	6600 2050 6600 1900
Wire Wire Line
	6600 2050 7050 2050
Connection ~ 6600 2050
Wire Wire Line
	6450 2500 6600 2500
Wire Wire Line
	6600 2350 6600 2500
Connection ~ 6600 2500
Wire Wire Line
	6600 2500 7050 2500
Wire Wire Line
	6450 2900 6600 2900
Wire Wire Line
	6600 2750 6600 2900
Connection ~ 6600 2900
Wire Wire Line
	6600 2900 7050 2900
Wire Wire Line
	6450 3350 6600 3350
Wire Wire Line
	6600 3200 6600 3350
Connection ~ 6600 3350
Wire Wire Line
	6600 3350 7050 3350
$Comp
L Connector:TestPoint TP14
U 1 1
P 8200 1000
F 0 "TP14" H 8258 1118 50  0000 L CNN
F 1 "TestPoint" H 8258 1027 50  0000 L CNN
F 2 "" H 8400 1000 50  0001 C CNN
F 3 "~" H 8400 1000 50  0001 C CNN
	1    8200 1000
	1    0    0    -1  
$EndComp
Wire Wire Line
	8150 1150 8200 1150
Wire Wire Line
	8200 1000 8200 1150
Connection ~ 8200 1150
Wire Wire Line
	8200 1150 8300 1150
$Comp
L Connector:TestPoint TP15
U 1 1
P 8200 1450
F 0 "TP15" H 8258 1568 50  0000 L CNN
F 1 "TestPoint" H 8258 1477 50  0000 L CNN
F 2 "" H 8400 1450 50  0001 C CNN
F 3 "~" H 8400 1450 50  0001 C CNN
	1    8200 1450
	1    0    0    -1  
$EndComp
$Comp
L Connector:TestPoint TP16
U 1 1
P 8200 1900
F 0 "TP16" H 8258 2018 50  0000 L CNN
F 1 "TestPoint" H 8258 1927 50  0000 L CNN
F 2 "" H 8400 1900 50  0001 C CNN
F 3 "~" H 8400 1900 50  0001 C CNN
	1    8200 1900
	1    0    0    -1  
$EndComp
$Comp
L Connector:TestPoint TP17
U 1 1
P 8200 2350
F 0 "TP17" H 8258 2468 50  0000 L CNN
F 1 "TestPoint" H 8258 2377 50  0000 L CNN
F 2 "" H 8400 2350 50  0001 C CNN
F 3 "~" H 8400 2350 50  0001 C CNN
	1    8200 2350
	1    0    0    -1  
$EndComp
$Comp
L Connector:TestPoint TP18
U 1 1
P 8200 2750
F 0 "TP18" H 8258 2868 50  0000 L CNN
F 1 "TestPoint" H 8258 2777 50  0000 L CNN
F 2 "" H 8400 2750 50  0001 C CNN
F 3 "~" H 8400 2750 50  0001 C CNN
	1    8200 2750
	1    0    0    -1  
$EndComp
$Comp
L Connector:TestPoint TP19
U 1 1
P 8200 3200
F 0 "TP19" H 8258 3318 50  0000 L CNN
F 1 "TestPoint" H 8258 3227 50  0000 L CNN
F 2 "" H 8400 3200 50  0001 C CNN
F 3 "~" H 8400 3200 50  0001 C CNN
	1    8200 3200
	1    0    0    -1  
$EndComp
Wire Wire Line
	8150 1600 8200 1600
Wire Wire Line
	8200 1450 8200 1600
Connection ~ 8200 1600
Wire Wire Line
	8200 1600 8300 1600
Wire Wire Line
	8150 2050 8200 2050
Wire Wire Line
	8200 1900 8200 2050
Connection ~ 8200 2050
Wire Wire Line
	8200 2050 8300 2050
Wire Wire Line
	8150 2500 8200 2500
Wire Wire Line
	8200 2350 8200 2500
Connection ~ 8200 2500
Wire Wire Line
	8200 2500 8300 2500
Wire Wire Line
	8150 2900 8200 2900
Wire Wire Line
	8200 2750 8200 2900
Connection ~ 8200 2900
Wire Wire Line
	8200 2900 8300 2900
Wire Wire Line
	8150 3350 8200 3350
Wire Wire Line
	8200 3200 8200 3350
Connection ~ 8200 3350
Wire Wire Line
	8200 3350 8300 3350
$Comp
L power:PWR_FLAG #FLG0102
U 1 1
P 1200 4400
F 0 "#FLG0102" H 1200 4475 50  0001 C CNN
F 1 "PWR_FLAG" V 1200 4528 50  0000 L CNN
F 2 "" H 1200 4400 50  0001 C CNN
F 3 "~" H 1200 4400 50  0001 C CNN
	1    1200 4400
	0    1    1    0   
$EndComp
$Comp
L power:GND #PWR0105
U 1 1
P 1200 4400
F 0 "#PWR0105" H 1200 4150 50  0001 C CNN
F 1 "GND" V 1205 4272 50  0000 R CNN
F 2 "" H 1200 4400 50  0001 C CNN
F 3 "" H 1200 4400 50  0001 C CNN
	1    1200 4400
	0    1    1    0   
$EndComp
$Comp
L power:VBUS #PWR0104
U 1 1
P 1200 4250
F 0 "#PWR0104" H 1200 4100 50  0001 C CNN
F 1 "VBUS" V 1215 4377 50  0000 L CNN
F 2 "" H 1200 4250 50  0001 C CNN
F 3 "" H 1200 4250 50  0001 C CNN
	1    1200 4250
	0    -1   -1   0   
$EndComp
$Comp
L power:PWR_FLAG #FLG0101
U 1 1
P 1200 4250
F 0 "#FLG0101" H 1200 4325 50  0001 C CNN
F 1 "PWR_FLAG" V 1200 4378 50  0000 L CNN
F 2 "" H 1200 4250 50  0001 C CNN
F 3 "~" H 1200 4250 50  0001 C CNN
	1    1200 4250
	0    1    1    0   
$EndComp
$Comp
L power:PWR_FLAG #FLG0104
U 1 1
P 1200 4550
F 0 "#FLG0104" H 1200 4625 50  0001 C CNN
F 1 "PWR_FLAG" V 1200 4678 50  0000 L CNN
F 2 "" H 1200 4550 50  0001 C CNN
F 3 "~" H 1200 4550 50  0001 C CNN
	1    1200 4550
	0    1    1    0   
$EndComp
$Comp
L power:GNDA #PWR0106
U 1 1
P 1200 4550
F 0 "#PWR0106" H 1200 4300 50  0001 C CNN
F 1 "GNDA" V 1205 4423 50  0000 R CNN
F 2 "" H 1200 4550 50  0001 C CNN
F 3 "" H 1200 4550 50  0001 C CNN
	1    1200 4550
	0    1    1    0   
$EndComp
Wire Wire Line
	1750 4950 2000 4950
Wire Wire Line
	1500 4950 1750 4950
Connection ~ 1750 4950
$Comp
L power:PWR_FLAG #FLG0103
U 1 1
P 1750 4950
F 0 "#FLG0103" H 1750 5025 50  0001 C CNN
F 1 "PWR_FLAG" H 1750 5123 50  0000 C CNN
F 2 "" H 1750 4950 50  0001 C CNN
F 3 "~" H 1750 4950 50  0001 C CNN
	1    1750 4950
	1    0    0    -1  
$EndComp
$EndSCHEMATC
